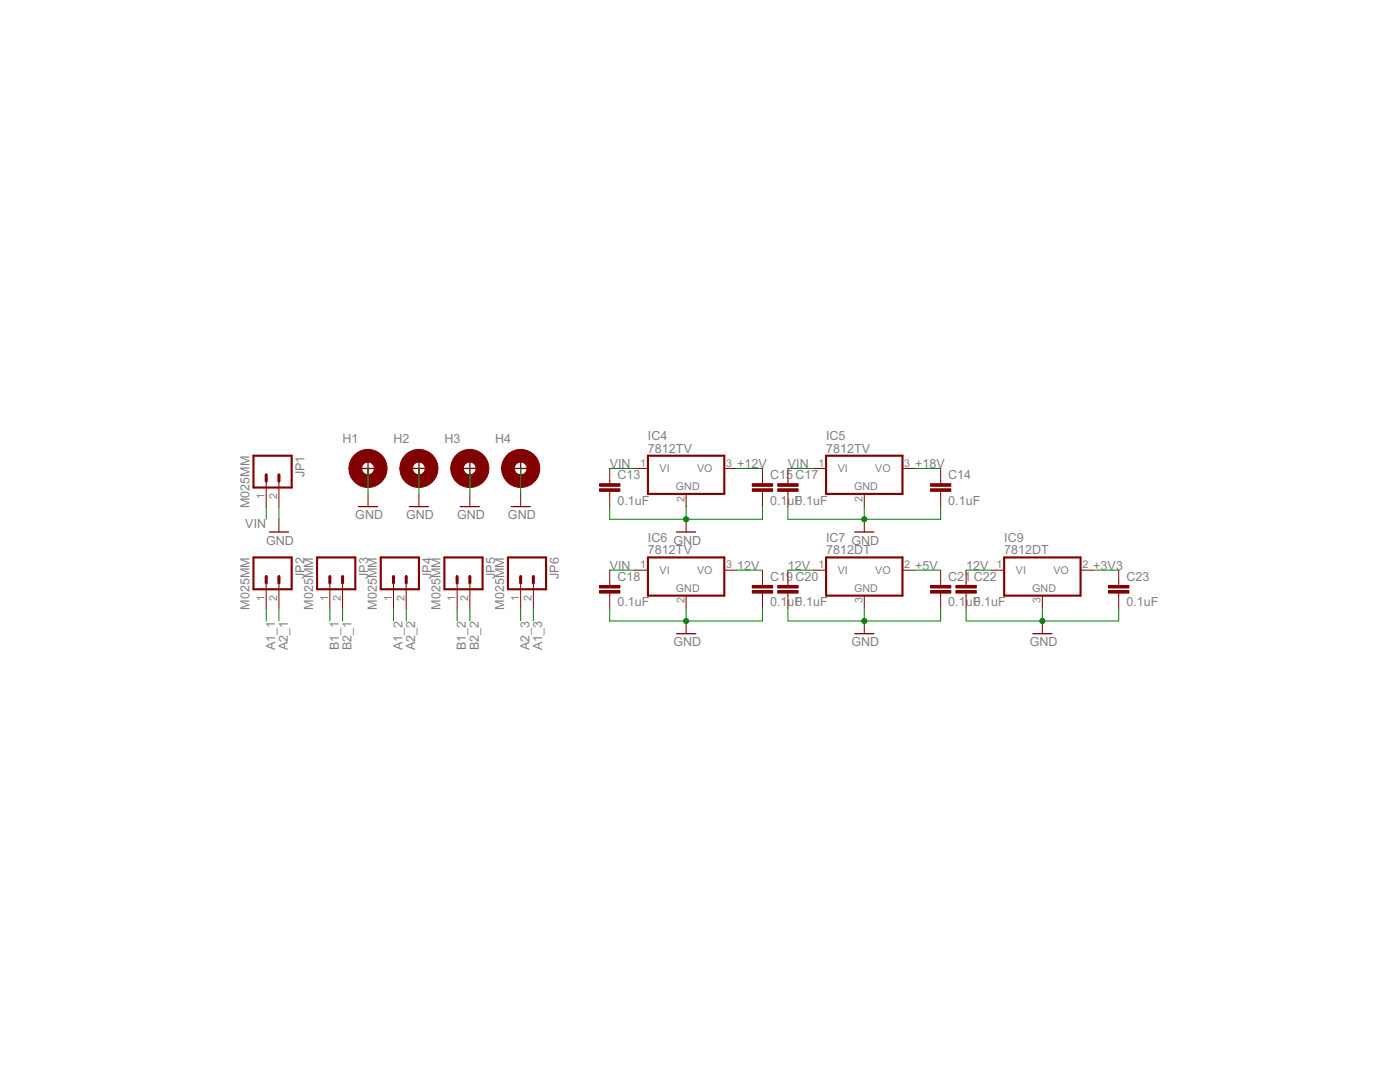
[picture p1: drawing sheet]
<svg xmlns="http://www.w3.org/2000/svg" width="279mm" height="216mm" viewBox="0 0 279 216" stroke-linecap="round" stroke-linejoin="round" font-family="sans-serif">
<path d="M50.6 90.9h7.6v6.4h-7.6zM129.3 90.9h15.2v7.7h-15.2zM164.9 90.9h15.2v7.7h-15.2zM50.6 111.2h7.6v6.4h-7.6zM63.3 111.2h7.6v6.4h-7.6zM76 111.2h7.6v6.4h-7.6zM88.7 111.2h7.6v6.4h-7.6zM101.4 111.2h7.6v6.4h-7.6zM129.3 111.2h15.2v7.7h-15.2zM164.9 111.2h15.2v7.7h-15.2zM200.4 111.2h15.2v7.7h-15.2z" fill="none" stroke="#800000" stroke-width=".42"/>
<path d="M53.1 94.7v1.3M55.7 94.7v1.3M53.1 115v1.3M55.7 115v1.3M65.8 115v1.3M68.4 115v1.3M78.5 115v1.3M81.1 115v1.3M91.2 115v1.3M93.8 115v1.3M103.9 115v1.3M106.4 115v1.3" fill="none" stroke="#800000" stroke-width=".61"/>
<g fill="none" stroke="#800000" stroke-width=".2">
<path d="M53.1 96v5.1M55.7 96v5.1M73.4 98.6v2.5M83.6 98.6v2.5M93.8 98.6v2.5M103.9 98.6v2.5M121.7 93.5v3M121.7 98v3.1M126.8 93.5h2.5M136.9 98.6v2.5M144.5 93.5h2.6M152.2 93.5v3"/>
<path d="M152.2 98v3.1M157.2 93.5v3M157.2 98v3.1M162.3 93.5h2.6M172.5 98.6v2.5M180.1 93.5h2.5M187.7 93.5v3M187.7 98v3.1M53.1 116.3v5.1M55.7 103.6v2.6M55.7 116.3v5.1M65.8 116.3v5.1"/>
<path d="M68.4 116.3v5.1M78.5 116.3v5.1M81.1 116.3v5.1M91.2 116.3v5.1M93.8 116.3v5.1M103.9 116.3v5.1M106.4 116.3v5.1M121.7 113.8v3M121.7 118.3v3.1M126.8 113.8h2.5M136.9 103.6v2.6M136.9 118.9v2.5"/>
<path d="M144.5 113.8h2.6M152.2 113.8v3M152.2 118.3v3.1M157.2 113.8v3M157.2 118.3v3.1M162.3 113.8h2.6M172.5 103.6v2.6M172.5 118.9v2.5M180.1 113.8h2.5M187.7 113.8v3M187.7 118.3v3.1M192.8 113.8v3"/>
<path d="M192.8 118.3v3.1M197.9 113.8h2.5M208 118.9v2.5M215.6 113.8h2.6M223.3 113.8v3M223.3 118.3v3.1M136.9 123.9v2.5M172.5 123.9v2.5M208 123.9v2.5"/>
</g>
<g fill="none" stroke="#800000" stroke-width=".25">
<path d="M70.9 93.5h5.1M73.4 90.9v5.1M81.1 93.5h5M83.6 90.9v5.1M91.2 93.5h5.1M93.8 90.9v5.1M101.4 93.5h5M103.9 90.9v5.1M53.8 106.2h3.8M71.5 101.1h3.9M81.7 101.1h3.8M91.9 101.1h3.8"/>
<path d="M102 101.1h3.8M135 106.2h3.8M170.6 106.2h3.8M135 126.4h3.8M170.6 126.4h3.8M206.1 126.4h3.8"/>
</g>
<g fill="#800000" stroke="#800000" stroke-width=".2">
<path d="M70.6 91a3.8 3.8 0 0 1 6 .4 3.8 3.8 0 0 1-2.1 5.7 3.8 3.8 0 0 1-4.9-3.6h2.6a1.26 1.26 0 0 1 1.8-1.2 1.26 1.26 0 0 1 .2 2.2 1.26 1.26 0 0 1-2-.8v-.2h-2.6a3.7 3.7 0 0 1 1-2.5z" fill-rule="evenodd"/>
<path d="M80.7 91a3.8 3.8 0 0 1 6.1 .4 3.8 3.8 0 0 1-2.1 5.7 3.8 3.8 0 0 1-4.9-3.6h2.5a1.26 1.26 0 0 1 1.9-1.2 1.26 1.26 0 0 1 .2 2.2 1.26 1.26 0 0 1-2-.8l-.1-.2h-2.5a3.7 3.7 0 0 1 .9-2.5z" fill-rule="evenodd"/>
<path d="M90.9 91a3.8 3.8 0 0 1 6.1 .4 3.8 3.8 0 0 1-2.2 5.7 3.8 3.8 0 0 1-4.8-3.6h2.5a1.26 1.26 0 0 1 1.8-1.2 1.26 1.26 0 0 1 .2 2.2 1.26 1.26 0 0 1-2-.8v-.2h-2.5a3.7 3.7 0 0 1 .9-2.5z" fill-rule="evenodd"/>
<path d="M101 91a3.8 3.8 0 0 1 6.1 .5 3.8 3.8 0 0 1-2.1 5.7 3.8 3.8 0 0 1-4.9-3.7h2.5a1.27 1.27 0 0 1 1.9-1.2 1.27 1.27 0 0 1 .2 2.2 1.27 1.27 0 0 1-2-.8l-.1-.2h-2.5a3.9 3.9 0 0 1 .9-2.5z" fill-rule="evenodd"/>
</g>
<g fill="#800000" stroke="#800000" stroke-width=".2">
<path d="M119.7 97.5h4v.5h-4z"/>
<path d="M119.7 96.5h4v.5h-4z"/>
<path d="M185.7 97.5h4.1v.5h-4.1z"/>
<path d="M185.7 96.5h4.1v.5h-4.1z"/>
<path d="M150.1 97.5h4.1v.5h-4.1z"/>
<path d="M150.1 96.5h4.1v.5h-4.1z"/>
<path d="M155.2 97.5h4.1v.5h-4.1z"/>
<path d="M155.2 96.5h4.1v.5h-4.1z"/>
<path d="M119.7 117.8h4v.5h-4z"/>
<path d="M119.7 116.8h4v.5h-4z"/>
<path d="M150.1 117.8h4.1v.5h-4.1z"/>
<path d="M150.1 116.8h4.1v.5h-4.1z"/>
<path d="M155.2 117.8h4.1v.5h-4.1z"/>
<path d="M155.2 116.8h4.1v.5h-4.1z"/>
<path d="M185.7 117.8h4.1v.5h-4.1z"/>
<path d="M185.7 116.8h4.1v.5h-4.1z"/>
<path d="M190.8 117.8h4v.5h-4z"/>
<path d="M190.8 116.8h4v.5h-4z"/>
<path d="M221.2 117.8h4.1v.5h-4.1z"/>
<path d="M221.2 116.8h4.1v.5h-4.1z"/>
</g>
<g fill="none" stroke="#008000" stroke-width=".2">
<path d="M73.4 93.5v5.1M83.6 93.5v5.1M93.8 93.5v5.1M103.9 93.5v5.1M121.7 93.5h5.1M147.1 93.5h5.1M157.2 93.5h5.1M182.6 93.5h5.1M53.1 101.1v2.5M55.7 101.1v2.5M121.7 101.1v2.5h30.5v-2.5M121.7 113.8h5.1"/>
<path d="M136.9 101.1v2.5M147.1 113.8h5.1M157.2 101.1v2.5h30.5v-2.5M157.2 113.8h5.1M172.5 101.1v2.5M182.6 113.8h5.1M192.8 113.8h5.1M218.2 113.8h5.1M53.1 121.4v2.5M55.7 121.4v2.5M65.8 121.4v2.5M68.4 121.4v2.5"/>
<path d="M78.5 121.4v2.5M81.1 121.4v2.5M91.2 121.4v2.5M93.8 121.4v2.5M103.9 121.4v2.5M106.4 121.4v2.5M121.7 121.4v2.5h30.5v-2.5M136.9 121.4v2.5M157.2 121.4v2.5h30.5v-2.5M172.5 121.4v2.5M192.8 121.4v2.5h30.5v-2.5M208 121.4v2.5"/>
</g>
<g fill="#008000" stroke="#008000" stroke-width=".2">
<circle cx="136.9" cy="103.6" r=".51"/>
<circle cx="172.5" cy="103.6" r=".51"/>
<circle cx="136.9" cy="123.9" r=".51"/>
<circle cx="172.5" cy="123.9" r=".51"/>
<circle cx="208" cy="123.9" r=".51"/>
</g>
<g font-size="2.8" fill="#808080">
<text x="68.4" y="88.4">H1</text>
<text x="78.5" y="88.4">H2</text>
<text x="88.7" y="88.4">H3</text>
<text x="98.8" y="88.4">H4</text>
<text x="129.3" y="87.8">IC4</text>
<text x="164.9" y="87.8">IC5</text>
<text x="60.7" y="95.3" transform="rotate(-90 60.7 95.3)">JP1</text>
<text x="121.7" y="93.5">VIN</text>
<text x="123.2" y="95.6">C13</text>
<text x="129.3" y="90.3">7812TV</text>
<text x="147.1" y="93.5">+12V</text>
<text x="153.7" y="95.6">C15 C17</text>
<text x="157.2" y="93.5">VIN</text>
<text x="164.9" y="90.3">7812TV</text>
<text x="182.6" y="93.5">+18V</text>
<text x="189.2" y="95.6">C14</text>
<text x="49.8" y="101.3" transform="rotate(-90 49.8 101.3)">M025MM</text>
<text x="123.2" y="100.7">0.1uF</text>
<text x="153.7" y="100.7">0.1uF</text>
<text x="158.8" y="100.7">0.1uF</text>
<text x="189.2" y="100.7">0.1uF</text>
<text x="49" y="105.4">VIN</text>
<text x="70.9" y="103.6">GND</text>
<text x="81.1" y="103.6">GND</text>
<text x="91.2" y="103.6">GND</text>
<text x="101.4" y="103.6">GND</text>
<text x="53.1" y="108.7">GND</text>
<text x="121.7" y="113.8">VIN</text>
<text x="129.3" y="110.6">7812TV</text>
<text x="129.3" y="108.1">IC6 GND</text>
<text x="147.1" y="113.8">12V</text>
<text x="157.2" y="113.8">12V</text>
<text x="164.9" y="110.6">7812DT</text>
<text x="164.9" y="108.1">IC7 GND</text>
<text x="182.6" y="113.8">+5V</text>
<text x="192.8" y="113.8">12V</text>
<text x="200.4" y="110.6">7812DT</text>
<text x="200.4" y="108.1">IC9</text>
<text x="218.2" y="113.8">+3V3</text>
<text x="60.7" y="115.5" transform="rotate(-90 60.7 115.5)">JP2</text>
<text x="73.4" y="115.5" transform="rotate(-90 73.4 115.5)">JP3</text>
<text x="86.1" y="115.5" transform="rotate(-90 86.1 115.5)">JP4</text>
<text x="98.8" y="115.5" transform="rotate(-90 98.8 115.5)">JP5</text>
<text x="111.5" y="115.5" transform="rotate(-90 111.5 115.5)">JP6</text>
<text x="123.2" y="115.9">C18</text>
<text x="153.7" y="115.9">C19 C20</text>
<text x="189.2" y="115.9">C21 C22</text>
<text x="224.8" y="115.9">C23</text>
<text x="49.8" y="121.6" transform="rotate(-90 49.8 121.6)">M025MM</text>
<text x="62.5" y="121.6" transform="rotate(-90 62.5 121.6)">M025MM</text>
<text x="75.2" y="121.6" transform="rotate(-90 75.2 121.6)">M025MM</text>
<text x="87.9" y="121.6" transform="rotate(-90 87.9 121.6)">M025MM</text>
<text x="100.6" y="121.6" transform="rotate(-90 100.6 121.6)">M025MM</text>
<text x="123.2" y="121">0.1uF</text>
<text x="153.7" y="121">0.1uF</text>
<text x="158.8" y="121">0.1uF</text>
<text x="189.2" y="121">0.1uF</text>
<text x="194.3" y="121">0.1uF</text>
<text x="224.8" y="121">0.1uF</text>
<text x="54.9" y="129.8" transform="rotate(-90 54.9 129.8)">A1_1</text>
<text x="57.4" y="129.8" transform="rotate(-90 57.4 129.8)">A2_1</text>
<text x="67.6" y="129.8" transform="rotate(-90 67.6 129.8)">B1_1</text>
<text x="70.1" y="129.8" transform="rotate(-90 70.1 129.8)">B2_1</text>
<text x="80.3" y="129.8" transform="rotate(-90 80.3 129.8)">A1_2</text>
<text x="82.8" y="129.8" transform="rotate(-90 82.8 129.8)">A2_2</text>
<text x="93" y="129.8" transform="rotate(-90 93 129.8)">B1_2</text>
<text x="95.5" y="129.8" transform="rotate(-90 95.5 129.8)">B2_2</text>
<text x="105.7" y="129.8" transform="rotate(-90 105.7 129.8)">A2_3</text>
<text x="108.2" y="129.8" transform="rotate(-90 108.2 129.8)">A1_3</text>
<text x="134.4" y="129">GND</text>
<text x="169.9" y="129">GND</text>
<text x="205.5" y="129">GND</text>
</g>
<g font-size="2.4" fill="#808080">
<text x="127.8" y="93.1">1</text>
<text x="131.6" y="94.2">VI</text>
<text x="139.1" y="94.2">VO</text>
<text x="144.9" y="93.1">3</text>
<text x="163.3" y="93.1">1</text>
<text x="167.2" y="94.2">VI</text>
<text x="174.7" y="94.2">VO</text>
<text x="180.5" y="93.1">3</text>
<text x="52.8" y="99.5" transform="rotate(-90 52.8 99.5)">1</text>
<text x="55.3" y="99.5" transform="rotate(-90 55.3 99.5)">2</text>
<text x="134.9" y="97.8">GND</text>
<text x="136.6" y="100.1" transform="rotate(-90 136.6 100.1)">2</text>
<text x="170.5" y="97.8">GND</text>
<text x="172.1" y="100.1" transform="rotate(-90 172.1 100.1)">2</text>
<text x="127.8" y="113.4">1</text>
<text x="144.9" y="113.4">3</text>
<text x="163.3" y="113.4">1</text>
<text x="180.5" y="113.4">2</text>
<text x="198.9" y="113.4">1</text>
<text x="216" y="113.4">2</text>
<text x="52.8" y="119.8" transform="rotate(-90 52.8 119.8)">1</text>
<text x="55.3" y="119.8" transform="rotate(-90 55.3 119.8)">2</text>
<text x="65.5" y="119.8" transform="rotate(-90 65.5 119.8)">1</text>
<text x="68" y="119.8" transform="rotate(-90 68 119.8)">2</text>
<text x="78.2" y="119.8" transform="rotate(-90 78.2 119.8)">1</text>
<text x="80.7" y="119.8" transform="rotate(-90 80.7 119.8)">2</text>
<text x="90.9" y="119.8" transform="rotate(-90 90.9 119.8)">1</text>
<text x="93.4" y="119.8" transform="rotate(-90 93.4 119.8)">2</text>
<text x="103.6" y="119.8" transform="rotate(-90 103.6 119.8)">1</text>
<text x="106.1" y="119.8" transform="rotate(-90 106.1 119.8)">2</text>
<text x="131.6" y="114.5">VI</text>
<text x="134.9" y="118.1">GND</text>
<text x="139.1" y="114.5">VO</text>
<text x="167.2" y="114.5">VI</text>
<text x="170.5" y="118.1">GND</text>
<text x="174.7" y="114.5">VO</text>
<text x="202.8" y="114.5">VI</text>
<text x="206" y="118.1">GND</text>
<text x="210.2" y="114.5">VO</text>
<text x="136.6" y="120.4" transform="rotate(-90 136.6 120.4)">2</text>
<text x="172.1" y="120.4" transform="rotate(-90 172.1 120.4)">3</text>
<text x="207.7" y="120.4" transform="rotate(-90 207.7 120.4)">3</text>
</g>
</svg>
